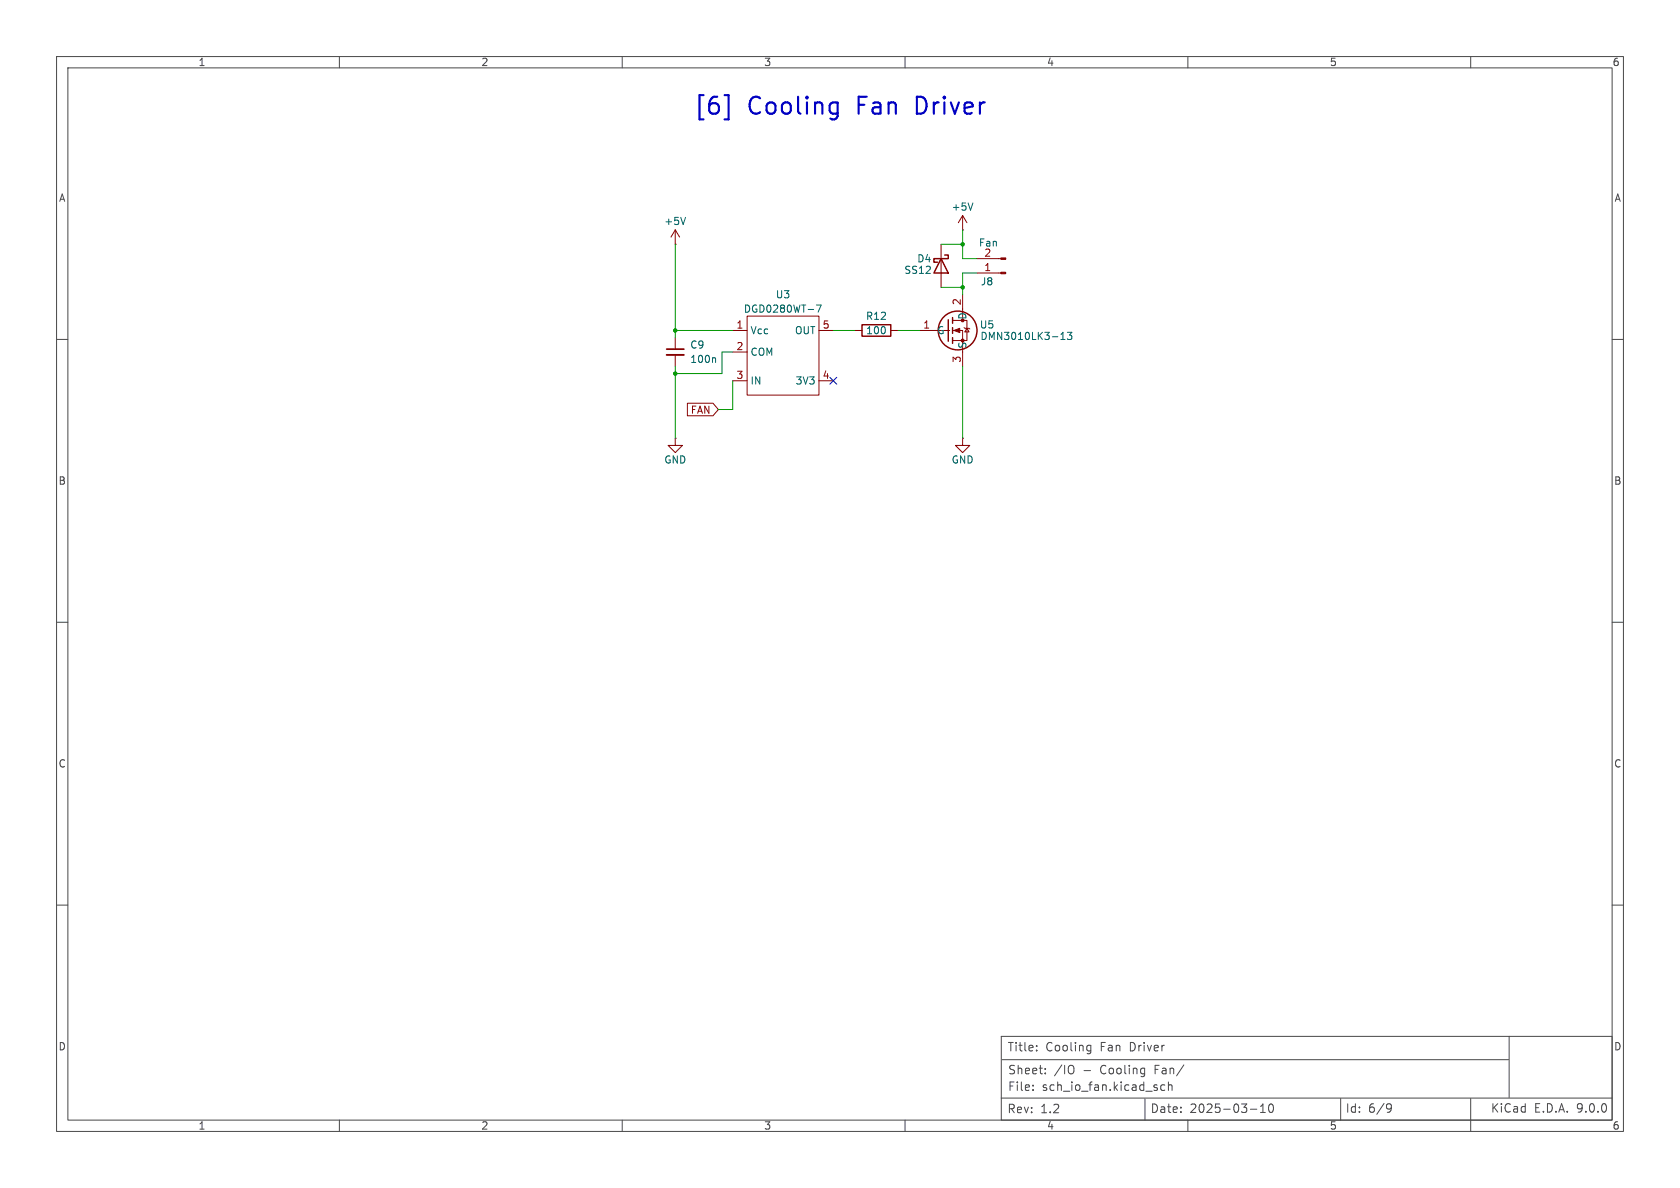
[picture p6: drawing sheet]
<svg xmlns="http://www.w3.org/2000/svg" width="297mm" height="210mm" viewBox="0 0 297 210" stroke-linecap="round" stroke-linejoin="round" font-family="sans-serif">
<g fill="none" stroke="#484848" stroke-width=".18">
<path d="M10 10h277v190h-277zM12 12h273v186h-273zM60 10v2M110 10v2M160 10v2M210 10v2M260 10v2M10 60h2M285 60h2M10 110h2M285 110h2M10 160h2"/>
<path d="M285 160h2M60 198v2M110 198v2M160 198v2M177 194.1h108M177 183.2h108v14.8h-108zM177.2 187.3h89.5M182.6 192.6v.2M182.6 191.8v.2M183.3 185.6v.2M183.3 184.9v.1M184.8 189.7v.1"/>
<path d="M184.8 188.9v.1M189.6 188.4a1.07 1.07 0 0 1 0 1.4M192.4 184.8l.4 .1M192.8 184.8v1.2l-.1 .2-.4 .1M192.8 185.7l-.4 .1M202.2 188.8l.2 .1M202.4 188.8l-.1 1.4M202.4 189.8h-.2M202.4 194.3v3.7M205.9 191.8h-.4l-.3 .2v.5l.1 .2h.6M206.6 191.9l.2-.1h.3l.1 1M206.6 191.3v1.5"/>
<path d="M210 198v2M221.1 196.1h1.1M222.8 196.7h.9M222.8 195.6l.5-.4v1.5M224.4 195.3l.2-.1a.81 .81 0 0 1 .6 .6 .81 .81 0 0 1-.3 .8l-.1 .1a.81 .81 0 0 1-.4-1.4zM237 194.2v3.8M245.4 195.1l.5 .2a.99 .99 0 0 1-.4 1.3h-.2M246 195.8l-.3 .3h-.3M260 194.2v5.8M266.8 183.2v10.8"/>
</g>
<g fill="none" stroke="#840000" stroke-width=".25">
<path d="M152.4 57.4h5.1v2h-5.1zM166.4 45.7l1.2 2.6h-2.5zM167 45.1h.6v.6h-2.5v.7h.6M167.6 56.5v3.8M168.4 56.1v1.1M168.4 57.9v1M168.4 59.7v1"/>
<circle cx="169.3" cy="58.4" r="3.4"/>
</g>
<g fill="none" stroke="#840000" stroke-width=".18">
<path d="M170.2 38.1l-.8 1.3M170.2 38.1l.7 1.3M170.2 38.1v2.5M119.4 43.2h.1M119.4 40.6l-.8 1.3M119.4 40.6l.7 1.3M119.4 40.6v2.6M119.4 59.7v2M129.5 58.4h2.6M132.1 55.9h12.7v14h-12.7zM144.8 58.4h2.5M151.1 58.4h1.3"/>
<path d="M157.5 58.4h1.2M162.6 58.4h5.3M166.4 43.2v7.6M168.4 56.6h2.5v3.6h-2.5M168.4 58.4h1.8v6.4M170.2 40.6h.1M170.2 52.1v4.5M170.4 57.9l.2 .1h.7l.1 .2M170.9 58l.4 .7h-.7zM172.7 48.3h4.2M172.7 45.7h4.2M119.4 77.5v1.2h1.2l-1.2 1.3-1.3-1.3h1.3"/>
<path d="M119.4 77.5h.1M119.4 62.7v2.1M121.5 71.3h4.5l1 1.1-1 1.1h-4.5zM129.5 62.2h2.6M129.5 67.3h2.6M144.8 67.3h2.5M170.2 77.5v1.2h1.2l-1.2 1.3-1.3-1.3h1.3M170.2 77.5h.1"/>
</g>
<path d="M121.2 38.4l-.4 1.3M172 35.9l-.4 1.3M144.3 53.9h.9l-.6 1.3M187.6 59.1l.3-.4v1.3M188.7 58.7h.8l-.4 .5 .3 .2v.5l-.2 .1-.5-.1M126.3 63.2l.2 .2v.7M187.6 60h.7" fill="none" stroke="#006464" stroke-width=".18"/>
<path d="M117.9 61.7h3" fill="none" stroke="#840000" stroke-width=".3"/>
<path d="M117.9 62.7h3" fill="none" stroke="#840000" stroke-width=".33"/>
<g fill="#840000" stroke="#840000" stroke-width=".18">
<path d="M176.9 48.1h.9v.3h-.9z"/>
<path d="M176.9 45.6h.9v.2h-.9z"/>
<path d="M168.7 58.4l1-.4v.8z"/>
<circle cx="170.2" cy="60.2" r=".25"/>
</g>
<path d="M119.4 58.4h10.1M119.4 43.2v16.5M147.3 58.4h3.8M158.7 58.4h3.9M166.4 43.2h3.8M166.4 50.8h3.8M170.2 40.6v5.1h2.5M172.7 48.3h-2.5v3.8M119.4 64.8v12.7M129.5 67.3v5.1h-2.5M129.5 62.2h-1.9v3.8h-8.2M170.2 64.8v12.7" fill="none" stroke="#009600" stroke-width=".18"/>
<path d="M146.7 66.7l1.2 1.2M147.9 66.7l-1.2 1.2" fill="none" stroke="#000084" stroke-width=".18"/>
<path d="M128.1 16.8h.7v4.3h-.7M147.2 18.1h.6l.3 .1M148.1 18.1v2.4l-.3 .5-.3 .1M148.1 20l-.3 .1h-.6" fill="none" stroke="#0000c2" stroke-width=".38"/>
<g fill="#009600" stroke="#009600" stroke-width=".18">
<circle cx="170.2" cy="43.2" r=".3"/>
<circle cx="170.2" cy="50.8" r=".3"/>
<circle cx="119.4" cy="66" r=".3"/>
<circle cx="119.4" cy="58.4" r=".3"/>
</g>
<g font-size="4.2" fill="#0000c2">
<text x="122.5" y="20.8">[6]</text>
<text x="132.2" y="20.8">Cooling</text>
<text x="151.9" y="20.8">Fan</text>
<text x="162.7" y="20.8">Driver</text>
</g>
<g font-size="2.1" fill="#484848">
<text x="178" y="186.1">Title:</text>
<text x="178.1" y="190.1">Sheet:</text>
<text x="184.8" y="186.1">Cooling</text>
<text x="186.3" y="190.1">/IO</text>
<text x="191.5" y="190.1">-</text>
<text x="194.6" y="186.1">Fan</text>
<text x="194.7" y="190.1">Cooling</text>
<text x="199.9" y="186.1">Driver</text>
<text x="204.4" y="190.1">Fan/</text>
<text x="178" y="197">Rev:</text>
<text x="178.1" y="193.1">File:</text>
<text x="183.9" y="197">1.2</text>
<text x="184.2" y="193.1">sch_io_fan.kicad_sch</text>
<text x="203.3" y="196.9">Date:</text>
<text x="210.3" y="196.9">2025-03-10</text>
<text x="237.8" y="196.9">Id:</text>
<text x="241.9" y="196.9">6/9</text>
<text x="263.5" y="196.9">KiCad</text>
<text x="271.2" y="196.9">E.D.A.</text>
<text x="278.8" y="196.9">9.0.0</text>
</g>
<g font-size="1.8" fill="#484848">
<text x="35" y="11.9">1</text>
<text x="85" y="11.9">2</text>
<text x="135" y="11.9">3</text>
<text x="185" y="11.9">4</text>
<text x="235" y="11.9">5</text>
<text x="285" y="11.9">6</text>
<text x="10.3" y="35.9">A</text>
<text x="285.3" y="35.9">A</text>
<text x="10.3" y="85.9">B</text>
<text x="285.3" y="85.9">B</text>
<text x="10.3" y="135.9">C</text>
<text x="285.3" y="135.9">C</text>
<text x="10.3" y="185.9">D</text>
<text x="285.3" y="185.9">D</text>
<text x="35" y="199.9">1</text>
<text x="85" y="199.9">2</text>
<text x="135" y="199.9">3</text>
<text x="185" y="199.9">4</text>
<text x="235" y="199.9">5</text>
<text x="285" y="199.9">6</text>
</g>
<g font-size="1.8" fill="#006464">
<text x="117.3" y="40">+5V</text>
<text x="168.1" y="37.4">+5V</text>
<text x="162.1" y="46.6">D4</text>
<text x="173" y="43.8">Fan</text>
<text x="137.1" y="52.9">U3</text>
<text x="159.8" y="48.6">SS12</text>
<text x="173.3" y="50.6">J8</text>
<text x="131.4" y="55.5">DGD0280WT-7</text>
<text x="132.6" y="59.3">Vcc</text>
<text x="140.4" y="59.3">OUT</text>
<text x="153" y="56.7">R12</text>
<text x="153" y="59.3">100</text>
<text x="165.6" y="59.3">G</text>
<text x="171" y="56.6" transform="rotate(-90 171 56.6)">D</text>
<text x="173.1" y="58.3">U5</text>
<text x="121.9" y="61.8">C9</text>
<text x="121.9" y="64.4">100n</text>
<text x="132.6" y="63.1">COM</text>
<text x="171" y="61.7" transform="rotate(-90 171 61.7)">S</text>
<text x="173.2" y="60.3">DMN3010LK3-13</text>
<text x="132.6" y="68.2">IN</text>
<text x="140.6" y="68.2">3V3</text>
<text x="117.3" y="82.1">GND</text>
<text x="168.1" y="82.1">GND</text>
</g>
<g font-size="1.8" fill="#a90000">
<text x="173.9" y="45.5">2</text>
<text x="173.9" y="48">1</text>
<text x="130.1" y="58.2">1</text>
<text x="145.3" y="58.2">5</text>
<text x="163.1" y="58.2">1</text>
<text x="169.9" y="54" transform="rotate(-90 169.9 54)">2</text>
<text x="130.1" y="62">2</text>
<text x="169.9" y="64.2" transform="rotate(-90 169.9 64.2)">3</text>
<text x="130.1" y="67.1">3</text>
<text x="145.3" y="67.1">4</text>
</g>
<text font-size="1.8" fill="#840000" x="122" y="73.3">FAN</text>
</svg>
